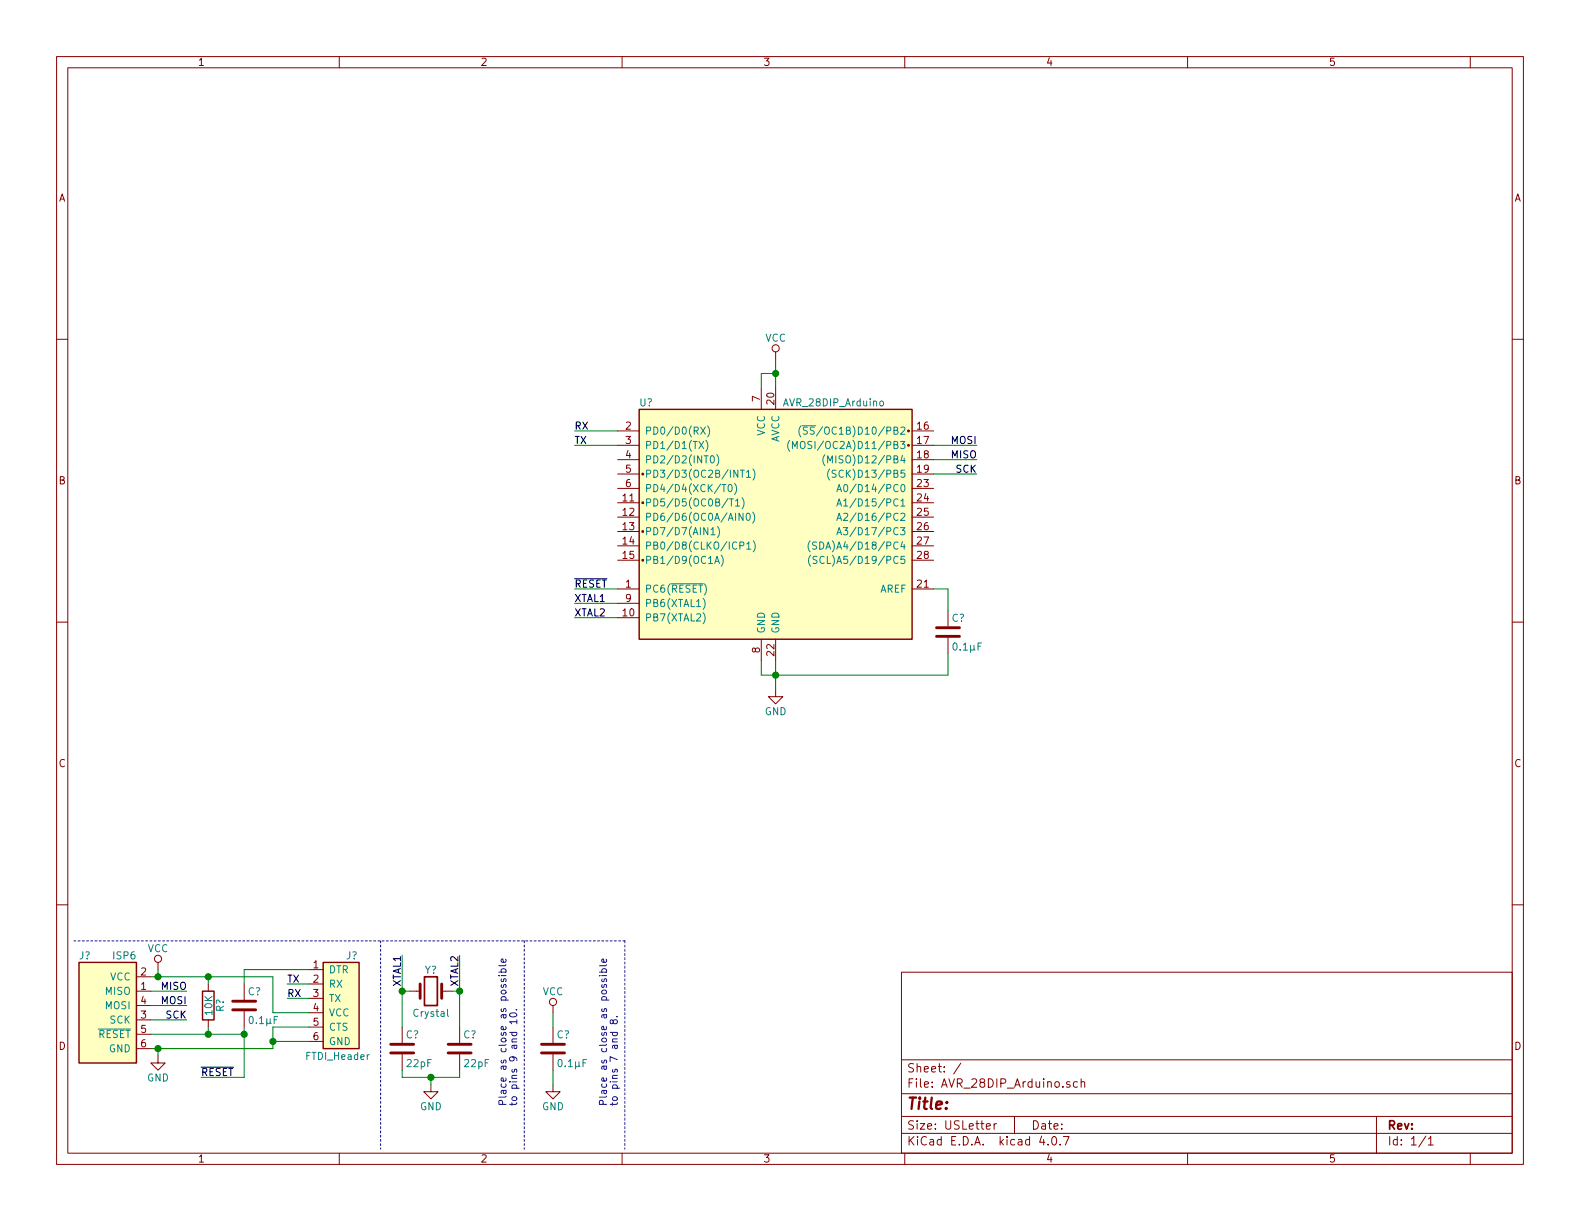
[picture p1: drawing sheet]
EESchema Schematic File Version 2
LIBS:power
LIBS:device
LIBS:transistors
LIBS:conn
LIBS:linear
LIBS:regul
LIBS:74xx
LIBS:cmos4000
LIBS:adc-dac
LIBS:memory
LIBS:xilinx
LIBS:microcontrollers
LIBS:dsp
LIBS:microchip
LIBS:analog_switches
LIBS:motorola
LIBS:texas
LIBS:intel
LIBS:audio
LIBS:interface
LIBS:digital-audio
LIBS:philips
LIBS:display
LIBS:cypress
LIBS:siliconi
LIBS:opto
LIBS:atmel
LIBS:contrib
LIBS:valves
LIBS:avr-arduino
LIBS:AVR_28DIP_Arduino-cache
EELAYER 25 0
EELAYER END
$Descr USLetter 11000 8500
encoding utf-8
Sheet 1 1
Title ""
Date ""
Rev ""
Comp ""
Comment1 ""
Comment2 ""
Comment3 ""
Comment4 ""
$EndDescr
$Comp
L ISP6 J?
U 1 1
P 750 7000
F 0 "J?" H 550 7350 50  0000 L CNN
F 1 "ISP6" H 950 7350 50  0000 R CNN
F 2 "" H 750 7550 50  0001 C CNN
F 3 "" H 750 7000 50  0001 C CNN
	1    750  7000
	1    0    0    -1  
$EndComp
$Comp
L FTDI_Header J?
U 1 1
P 2350 6950
F 0 "J?" H 2250 7250 50  0000 C CNN
F 1 "FTDI_Header" H 2350 6550 50  0000 C CNN
F 2 "avr-arduino:FTDI_Header" H 2350 7350 50  0001 C CNN
F 3 "" H 2300 6950 50  0001 C CNN
	1    2350 6950
	-1   0    0    -1  
$EndComp
$Comp
L Crystal Y?
U 1 1
P 3000 6900
F 0 "Y?" H 3000 7050 50  0000 C CNN
F 1 "Crystal" H 3000 6750 50  0000 C CNN
F 2 "" H 3000 6900 50  0001 C CNN
F 3 "" H 3000 6900 50  0001 C CNN
	1    3000 6900
	1    0    0    -1  
$EndComp
$Comp
L C C?
U 1 1
P 2800 7300
F 0 "C?" H 2825 7400 50  0000 L CNN
F 1 "22pF" H 2825 7200 50  0000 L CNN
F 2 "" H 2838 7150 50  0001 C CNN
F 3 "" H 2800 7300 50  0001 C CNN
	1    2800 7300
	1    0    0    -1  
$EndComp
$Comp
L C C?
U 1 1
P 3200 7300
F 0 "C?" H 3225 7400 50  0000 L CNN
F 1 "22pF" H 3225 7200 50  0000 L CNN
F 2 "" H 3238 7150 50  0001 C CNN
F 3 "" H 3200 7300 50  0001 C CNN
	1    3200 7300
	1    0    0    -1  
$EndComp
$Comp
L GND #PWR?
U 1 1
P 3000 7550
F 0 "#PWR?" H 3000 7300 50  0001 C CNN
F 1 "GND" H 3000 7400 50  0000 C CNN
F 2 "" H 3000 7550 50  0001 C CNN
F 3 "" H 3000 7550 50  0001 C CNN
	1    3000 7550
	1    0    0    -1  
$EndComp
$Comp
L GND #PWR?
U 1 1
P 5400 4800
F 0 "#PWR?" H 5400 4550 50  0001 C CNN
F 1 "GND" H 5400 4650 50  0000 C CNN
F 2 "" H 5400 4800 50  0001 C CNN
F 3 "" H 5400 4800 50  0001 C CNN
	1    5400 4800
	1    0    0    -1  
$EndComp
$Comp
L VCC #PWR?
U 1 1
P 1100 6750
F 0 "#PWR?" H 1100 6600 50  0001 C CNN
F 1 "VCC" H 1100 6900 50  0000 C CNN
F 2 "" H 1100 6750 50  0001 C CNN
F 3 "" H 1100 6750 50  0001 C CNN
	1    1100 6750
	1    0    0    -1  
$EndComp
$Comp
L GND #PWR?
U 1 1
P 1100 7350
F 0 "#PWR?" H 1100 7100 50  0001 C CNN
F 1 "GND" H 1100 7200 50  0000 C CNN
F 2 "" H 1100 7350 50  0001 C CNN
F 3 "" H 1100 7350 50  0001 C CNN
	1    1100 7350
	1    0    0    -1  
$EndComp
Text Label 1300 6900 2    50   ~ 0
MISO
Text Label 1300 7000 2    50   ~ 0
MOSI
Text Label 1300 7100 2    50   ~ 0
SCK
Text Label 2000 6850 0    50   ~ 0
TX
Text Label 2000 6950 0    50   ~ 0
RX
$Comp
L R R?
U 1 1
P 1450 7000
F 0 "R?" V 1530 7000 50  0000 C CNN
F 1 "10K" V 1450 7000 50  0000 C CNN
F 2 "" V 1380 7000 50  0001 C CNN
F 3 "" H 1450 7000 50  0001 C CNN
	1    1450 7000
	1    0    0    -1  
$EndComp
$Comp
L C C?
U 1 1
P 1700 7000
F 0 "C?" H 1725 7100 50  0000 L CNN
F 1 "0.1μF" H 1725 6900 50  0000 L CNN
F 2 "" H 1738 6850 50  0001 C CNN
F 3 "" H 1700 7000 50  0001 C CNN
	1    1700 7000
	1    0    0    -1  
$EndComp
Text Label 1400 7500 0    50   ~ 0
~RESET
Wire Wire Line
	1050 6800 1900 6800
Wire Wire Line
	1100 6800 1100 6750
Wire Wire Line
	1900 7300 1050 7300
Wire Wire Line
	1100 7300 1100 7350
Wire Wire Line
	1050 6900 1300 6900
Wire Wire Line
	1050 7000 1300 7000
Wire Wire Line
	1050 7100 1300 7100
Wire Wire Line
	2000 6850 2150 6850
Wire Wire Line
	2000 6950 2150 6950
Wire Wire Line
	1050 7200 1700 7200
Wire Wire Line
	1450 7200 1450 7150
Wire Wire Line
	1450 6800 1450 6850
Connection ~ 1100 6800
Wire Wire Line
	1700 7150 1700 7500
Connection ~ 1450 7200
Wire Wire Line
	1700 6850 1700 6750
Wire Wire Line
	1700 6750 2150 6750
Wire Wire Line
	2150 7050 1900 7050
Wire Wire Line
	1900 7050 1900 6800
Connection ~ 1450 6800
Wire Wire Line
	2150 7150 1900 7150
Wire Wire Line
	1900 7150 1900 7300
Connection ~ 1100 7300
Wire Wire Line
	2150 7250 1900 7250
Connection ~ 1900 7250
Wire Wire Line
	1700 7500 1400 7500
Connection ~ 1700 7200
Wire Wire Line
	2800 7450 2800 7500
Wire Wire Line
	2800 7500 3200 7500
Wire Wire Line
	3200 7500 3200 7450
Wire Wire Line
	3000 7550 3000 7500
Connection ~ 3000 7500
Wire Wire Line
	2800 6650 2800 7150
Wire Wire Line
	2800 6900 2850 6900
Wire Wire Line
	3150 6900 3200 6900
Wire Wire Line
	3200 6650 3200 7150
Text Label 2800 6650 3    50   ~ 0
XTAL1
Text Label 3200 6650 3    50   ~ 0
XTAL2
Connection ~ 2800 6900
Connection ~ 3200 6900
Text Notes 3600 7700 1    50   ~ 0
Place as close as possible\nto pins 9 and 10.
Wire Notes Line
	3650 6550 3650 8000
$Comp
L C C?
U 1 1
P 3850 7300
F 0 "C?" H 3875 7400 50  0000 L CNN
F 1 "0.1μF" H 3875 7200 50  0000 L CNN
F 2 "" H 3888 7150 50  0001 C CNN
F 3 "" H 3850 7300 50  0001 C CNN
	1    3850 7300
	1    0    0    -1  
$EndComp
$Comp
L GND #PWR?
U 1 1
P 3850 7550
F 0 "#PWR?" H 3850 7300 50  0001 C CNN
F 1 "GND" H 3850 7400 50  0000 C CNN
F 2 "" H 3850 7550 50  0001 C CNN
F 3 "" H 3850 7550 50  0001 C CNN
	1    3850 7550
	1    0    0    -1  
$EndComp
$Comp
L VCC #PWR?
U 1 1
P 3850 7050
F 0 "#PWR?" H 3850 6900 50  0001 C CNN
F 1 "VCC" H 3850 7200 50  0000 C CNN
F 2 "" H 3850 7050 50  0001 C CNN
F 3 "" H 3850 7050 50  0001 C CNN
	1    3850 7050
	1    0    0    -1  
$EndComp
Wire Wire Line
	3850 7550 3850 7450
Wire Wire Line
	3850 7150 3850 7050
Text Notes 4300 7700 1    50   ~ 0
Place as close as possible\nto pins 7 and 8.
Wire Notes Line
	4350 6550 4350 8000
Wire Notes Line
	4350 6550 500  6550
$Comp
L VCC #PWR?
U 1 1
P 5400 2500
F 0 "#PWR?" H 5400 2350 50  0001 C CNN
F 1 "VCC" H 5400 2650 50  0000 C CNN
F 2 "" H 5400 2500 50  0001 C CNN
F 3 "" H 5400 2500 50  0001 C CNN
	1    5400 2500
	1    0    0    -1  
$EndComp
Wire Wire Line
	5400 2500 5400 2700
Wire Wire Line
	5300 2700 5300 2600
Wire Wire Line
	5300 2600 5400 2600
Connection ~ 5400 2600
Wire Wire Line
	5400 4600 5400 4800
Wire Wire Line
	5300 4600 5300 4700
Wire Wire Line
	5300 4700 6600 4700
Connection ~ 5400 4700
Wire Wire Line
	6500 4100 6600 4100
Text Label 6800 3100 2    50   ~ 0
MOSI
Text Label 6800 3200 2    50   ~ 0
MISO
Text Label 6800 3300 2    50   ~ 0
SCK
Wire Wire Line
	6500 3100 6800 3100
Wire Wire Line
	6500 3200 6800 3200
Wire Wire Line
	6500 3300 6800 3300
Text Label 4000 3000 0    50   ~ 0
RX
Text Label 4000 3100 0    50   ~ 0
TX
Wire Wire Line
	4000 3000 4300 3000
Wire Wire Line
	4000 3100 4300 3100
Text Label 4000 4100 0    50   ~ 0
~RESET
Wire Wire Line
	4000 4100 4300 4100
Text Label 4000 4200 0    50   ~ 0
XTAL1
Text Label 4000 4300 0    50   ~ 0
XTAL2
Wire Wire Line
	4000 4200 4300 4200
Wire Wire Line
	4000 4300 4300 4300
Wire Notes Line
	2650 6550 2650 8000
$Comp
L AVR_28DIP_Arduino U?
U 1 1
P 5400 3700
F 0 "U?" H 4450 4600 50  0000 L CNN
F 1 "AVR_28DIP_Arduino" H 5450 4600 50  0000 L CNN
F 2 "Housings_DIP:DIP-28_W7.62mm" H 5400 4800 50  0001 C CNN
F 3 "" H 5400 3700 50  0001 C CNN
	1    5400 3700
	1    0    0    -1  
$EndComp
$Comp
L C C?
U 1 1
P 6600 4400
F 0 "C?" H 6625 4500 50  0000 L CNN
F 1 "0.1μF" H 6625 4300 50  0000 L CNN
F 2 "" H 6638 4250 50  0001 C CNN
F 3 "" H 6600 4400 50  0001 C CNN
	1    6600 4400
	1    0    0    -1  
$EndComp
Wire Wire Line
	6600 4100 6600 4250
Wire Wire Line
	6600 4700 6600 4550
$EndSCHEMATC
